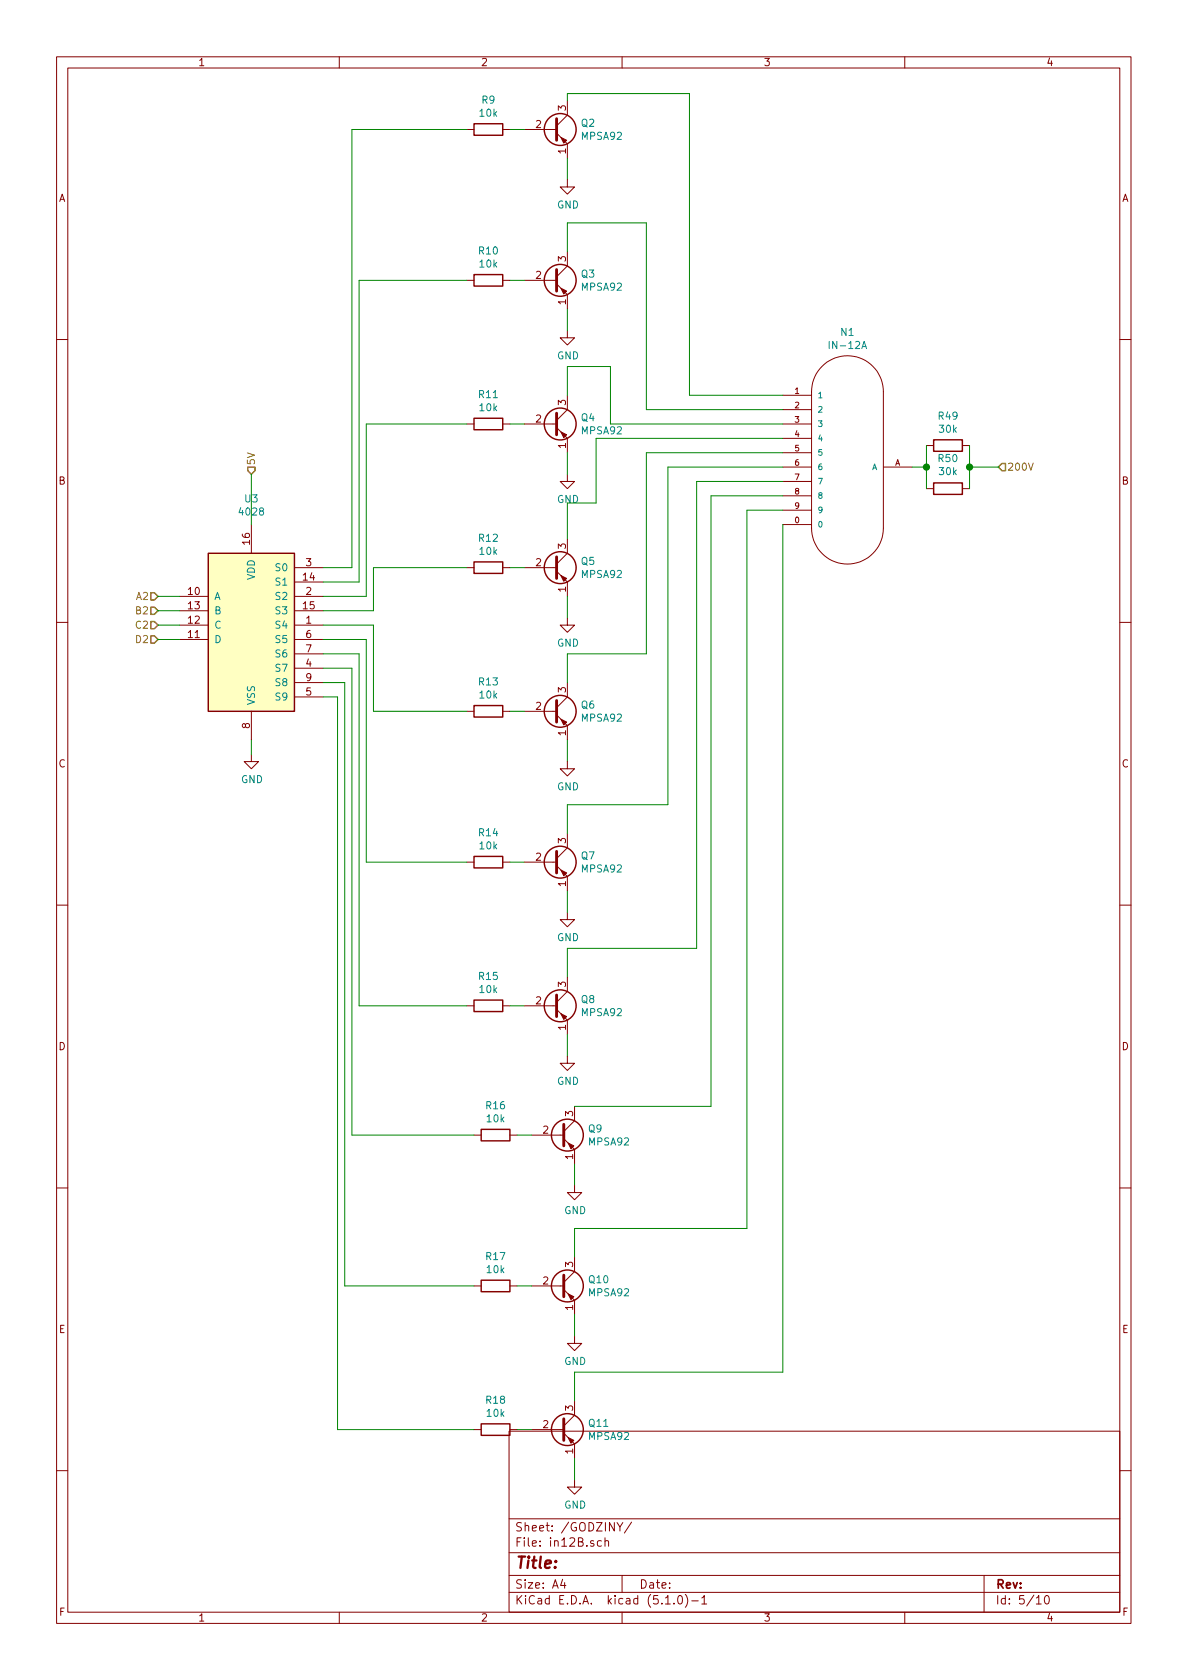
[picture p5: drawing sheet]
EESchema Schematic File Version 4
LIBS:ni12_zegar-cache
EELAYER 29 0
EELAYER END
$Descr A4 8268 11693 portrait
encoding utf-8
Sheet 5 10
Title ""
Date ""
Rev ""
Comp ""
Comment1 ""
Comment2 ""
Comment3 ""
Comment4 ""
$EndDescr
$Comp
L Transistor_BJT:MPSA92 Q?
U 1 1
P 3850 6000
AR Path="/5CB10040/5CC3D203" Ref="Q?"  Part="1" 
AR Path="/5CBC3935/5CC3D203" Ref="Q7"  Part="1" 
AR Path="/5CBC3C3E/5CC3D203" Ref="Q?"  Part="1" 
AR Path="/5CBC3F24/5CC3D203" Ref="Q?"  Part="1" 
F 0 "Q7" H 4041 6046 50  0000 L CNN
F 1 "MPSA92" H 4041 5955 50  0000 L CNN
F 2 "Package_TO_SOT_SMD:SOT-23_Handsoldering" H 4050 5925 50  0001 L CIN
F 3 "http://www.onsemi.com/pub_link/Collateral/MPSA92-D.PDF" H 3850 6000 50  0001 L CNN
	1    3850 6000
	1    0    0    -1  
$EndComp
$Comp
L Device:R R?
U 1 1
P 3400 6000
AR Path="/5CB10040/5CC3D206" Ref="R?"  Part="1" 
AR Path="/5CBC3935/5CC3D206" Ref="R14"  Part="1" 
AR Path="/5CBC3C3E/5CC3D206" Ref="R?"  Part="1" 
AR Path="/5CBC3F24/5CC3D206" Ref="R?"  Part="1" 
F 0 "R14" V 3193 6000 50  0000 C CNN
F 1 "10k" V 3284 6000 50  0000 C CNN
F 2 "Resistor_SMD:R_0805_2012Metric_Pad1.15x1.40mm_HandSolder" V 3330 6000 50  0001 C CNN
F 3 "~" H 3400 6000 50  0001 C CNN
	1    3400 6000
	0    1    1    0   
$EndComp
Wire Wire Line
	3550 6000 3650 6000
$Comp
L power:GND #PWR?
U 1 1
P 3950 6350
AR Path="/5CB10040/5CC3D209" Ref="#PWR?"  Part="1" 
AR Path="/5CBC3935/5CC3D209" Ref="#PWR027"  Part="1" 
AR Path="/5CBC3C3E/5CC3D209" Ref="#PWR?"  Part="1" 
AR Path="/5CBC3F24/5CC3D209" Ref="#PWR?"  Part="1" 
F 0 "#PWR027" H 3950 6100 50  0001 C CNN
F 1 "GND" H 3955 6177 50  0000 C CNN
F 2 "" H 3950 6350 50  0001 C CNN
F 3 "" H 3950 6350 50  0001 C CNN
	1    3950 6350
	1    0    0    -1  
$EndComp
Wire Wire Line
	3950 6350 3950 6200
$Comp
L 4xxx:4028 U?
U 1 1
P 1750 4350
AR Path="/5CB10040/5CB15D72" Ref="U?"  Part="1" 
AR Path="/5CBC3935/5CB15D72" Ref="U3"  Part="1" 
AR Path="/5CBC3C3E/5CB15D72" Ref="U?"  Part="1" 
AR Path="/5CBC3F24/5CB15D72" Ref="U?"  Part="1" 
F 0 "U3" H 1750 5231 50  0000 C CNN
F 1 "4028" H 1750 5140 50  0000 C CNN
F 2 "Package_SO:SOIC-16_3.9x9.9mm_P1.27mm" H 1750 4350 50  0001 C CNN
F 3 "http://www.intersil.com/content/dam/Intersil/documents/cd40/cd4028bms.pdf" H 1750 4350 50  0001 C CNN
	1    1750 4350
	1    0    0    -1  
$EndComp
$Comp
L power:GND #PWR?
U 1 1
P 1750 5250
AR Path="/5CB10040/5CB16624" Ref="#PWR?"  Part="1" 
AR Path="/5CBC3935/5CB16624" Ref="#PWR021"  Part="1" 
AR Path="/5CBC3C3E/5CB16624" Ref="#PWR?"  Part="1" 
AR Path="/5CBC3F24/5CB16624" Ref="#PWR?"  Part="1" 
F 0 "#PWR021" H 1750 5000 50  0001 C CNN
F 1 "GND" H 1755 5077 50  0000 C CNN
F 2 "" H 1750 5250 50  0001 C CNN
F 3 "" H 1750 5250 50  0001 C CNN
	1    1750 5250
	1    0    0    -1  
$EndComp
Wire Wire Line
	1750 5250 1750 5150
Wire Wire Line
	3950 5800 3950 5600
$Comp
L Transistor_BJT:MPSA92 Q?
U 1 1
P 3850 4950
AR Path="/5CB10040/5CC3D210" Ref="Q?"  Part="1" 
AR Path="/5CBC3935/5CC3D210" Ref="Q6"  Part="1" 
AR Path="/5CBC3C3E/5CC3D210" Ref="Q?"  Part="1" 
AR Path="/5CBC3F24/5CC3D210" Ref="Q?"  Part="1" 
F 0 "Q6" H 4041 4996 50  0000 L CNN
F 1 "MPSA92" H 4041 4905 50  0000 L CNN
F 2 "Package_TO_SOT_SMD:SOT-23_Handsoldering" H 4050 4875 50  0001 L CIN
F 3 "http://www.onsemi.com/pub_link/Collateral/MPSA92-D.PDF" H 3850 4950 50  0001 L CNN
	1    3850 4950
	1    0    0    -1  
$EndComp
$Comp
L Device:R R?
U 1 1
P 3400 4950
AR Path="/5CB10040/5CC3D214" Ref="R?"  Part="1" 
AR Path="/5CBC3935/5CC3D214" Ref="R13"  Part="1" 
AR Path="/5CBC3C3E/5CC3D214" Ref="R?"  Part="1" 
AR Path="/5CBC3F24/5CC3D214" Ref="R?"  Part="1" 
F 0 "R13" V 3193 4950 50  0000 C CNN
F 1 "10k" V 3284 4950 50  0000 C CNN
F 2 "Resistor_SMD:R_0805_2012Metric_Pad1.15x1.40mm_HandSolder" V 3330 4950 50  0001 C CNN
F 3 "~" H 3400 4950 50  0001 C CNN
	1    3400 4950
	0    1    1    0   
$EndComp
Wire Wire Line
	3550 4950 3650 4950
Wire Wire Line
	3950 4750 3950 4550
$Comp
L Transistor_BJT:MPSA92 Q?
U 1 1
P 3850 3950
AR Path="/5CB10040/5CB1968A" Ref="Q?"  Part="1" 
AR Path="/5CBC3935/5CB1968A" Ref="Q5"  Part="1" 
AR Path="/5CBC3C3E/5CB1968A" Ref="Q?"  Part="1" 
AR Path="/5CBC3F24/5CB1968A" Ref="Q?"  Part="1" 
F 0 "Q5" H 4041 3996 50  0000 L CNN
F 1 "MPSA92" H 4041 3905 50  0000 L CNN
F 2 "Package_TO_SOT_SMD:SOT-23_Handsoldering" H 4050 3875 50  0001 L CIN
F 3 "http://www.onsemi.com/pub_link/Collateral/MPSA92-D.PDF" H 3850 3950 50  0001 L CNN
	1    3850 3950
	1    0    0    -1  
$EndComp
$Comp
L Device:R R?
U 1 1
P 3400 3950
AR Path="/5CB10040/5CB19690" Ref="R?"  Part="1" 
AR Path="/5CBC3935/5CB19690" Ref="R12"  Part="1" 
AR Path="/5CBC3C3E/5CB19690" Ref="R?"  Part="1" 
AR Path="/5CBC3F24/5CB19690" Ref="R?"  Part="1" 
F 0 "R12" V 3193 3950 50  0000 C CNN
F 1 "10k" V 3284 3950 50  0000 C CNN
F 2 "Resistor_SMD:R_0805_2012Metric_Pad1.15x1.40mm_HandSolder" V 3330 3950 50  0001 C CNN
F 3 "~" H 3400 3950 50  0001 C CNN
	1    3400 3950
	0    1    1    0   
$EndComp
Wire Wire Line
	3550 3950 3650 3950
$Comp
L power:GND #PWR?
U 1 1
P 3950 4300
AR Path="/5CB10040/5CC3D221" Ref="#PWR?"  Part="1" 
AR Path="/5CBC3935/5CC3D221" Ref="#PWR025"  Part="1" 
AR Path="/5CBC3C3E/5CC3D221" Ref="#PWR?"  Part="1" 
AR Path="/5CBC3F24/5CC3D221" Ref="#PWR?"  Part="1" 
F 0 "#PWR025" H 3950 4050 50  0001 C CNN
F 1 "GND" H 3955 4127 50  0000 C CNN
F 2 "" H 3950 4300 50  0001 C CNN
F 3 "" H 3950 4300 50  0001 C CNN
	1    3950 4300
	1    0    0    -1  
$EndComp
Wire Wire Line
	3950 4300 3950 4150
$Comp
L Transistor_BJT:MPSA92 Q?
U 1 1
P 3850 7000
AR Path="/5CB10040/5CB1A4D8" Ref="Q?"  Part="1" 
AR Path="/5CBC3935/5CB1A4D8" Ref="Q8"  Part="1" 
AR Path="/5CBC3C3E/5CB1A4D8" Ref="Q?"  Part="1" 
AR Path="/5CBC3F24/5CB1A4D8" Ref="Q?"  Part="1" 
F 0 "Q8" H 4041 7046 50  0000 L CNN
F 1 "MPSA92" H 4041 6955 50  0000 L CNN
F 2 "Package_TO_SOT_SMD:SOT-23_Handsoldering" H 4050 6925 50  0001 L CIN
F 3 "http://www.onsemi.com/pub_link/Collateral/MPSA92-D.PDF" H 3850 7000 50  0001 L CNN
	1    3850 7000
	1    0    0    -1  
$EndComp
$Comp
L Device:R R?
U 1 1
P 3400 7000
AR Path="/5CB10040/5CB1A4DE" Ref="R?"  Part="1" 
AR Path="/5CBC3935/5CB1A4DE" Ref="R15"  Part="1" 
AR Path="/5CBC3C3E/5CB1A4DE" Ref="R?"  Part="1" 
AR Path="/5CBC3F24/5CB1A4DE" Ref="R?"  Part="1" 
F 0 "R15" V 3193 7000 50  0000 C CNN
F 1 "10k" V 3284 7000 50  0000 C CNN
F 2 "Resistor_SMD:R_0805_2012Metric_Pad1.15x1.40mm_HandSolder" V 3330 7000 50  0001 C CNN
F 3 "~" H 3400 7000 50  0001 C CNN
	1    3400 7000
	0    1    1    0   
$EndComp
Wire Wire Line
	3550 7000 3650 7000
$Comp
L power:GND #PWR?
U 1 1
P 3950 7350
AR Path="/5CB10040/5CB1A4E5" Ref="#PWR?"  Part="1" 
AR Path="/5CBC3935/5CB1A4E5" Ref="#PWR028"  Part="1" 
AR Path="/5CBC3C3E/5CB1A4E5" Ref="#PWR?"  Part="1" 
AR Path="/5CBC3F24/5CB1A4E5" Ref="#PWR?"  Part="1" 
F 0 "#PWR028" H 3950 7100 50  0001 C CNN
F 1 "GND" H 3955 7177 50  0000 C CNN
F 2 "" H 3950 7350 50  0001 C CNN
F 3 "" H 3950 7350 50  0001 C CNN
	1    3950 7350
	1    0    0    -1  
$EndComp
Wire Wire Line
	3950 7350 3950 7200
Wire Wire Line
	3950 6800 3950 6600
Wire Wire Line
	3950 5300 3950 5150
$Comp
L power:GND #PWR?
U 1 1
P 3950 5300
AR Path="/5CB10040/5CC3D217" Ref="#PWR?"  Part="1" 
AR Path="/5CBC3935/5CC3D217" Ref="#PWR026"  Part="1" 
AR Path="/5CBC3C3E/5CC3D217" Ref="#PWR?"  Part="1" 
AR Path="/5CBC3F24/5CC3D217" Ref="#PWR?"  Part="1" 
F 0 "#PWR026" H 3950 5050 50  0001 C CNN
F 1 "GND" H 3955 5127 50  0000 C CNN
F 2 "" H 3950 5300 50  0001 C CNN
F 3 "" H 3950 5300 50  0001 C CNN
	1    3950 5300
	1    0    0    -1  
$EndComp
Wire Wire Line
	3250 4950 2600 4950
Wire Wire Line
	2600 4950 2600 4350
Wire Wire Line
	2550 4450 2550 6000
Wire Wire Line
	2550 6000 3250 6000
Wire Wire Line
	2500 4550 2500 7000
Wire Wire Line
	2500 7000 3250 7000
Wire Wire Line
	2600 4250 2600 3950
Wire Wire Line
	2600 3950 3250 3950
$Comp
L Transistor_BJT:MPSA92 Q?
U 1 1
P 3850 1950
AR Path="/5CB10040/5CC3D22C" Ref="Q?"  Part="1" 
AR Path="/5CBC3935/5CC3D22C" Ref="Q3"  Part="1" 
AR Path="/5CBC3C3E/5CC3D22C" Ref="Q?"  Part="1" 
AR Path="/5CBC3F24/5CC3D22C" Ref="Q?"  Part="1" 
F 0 "Q3" H 4041 1996 50  0000 L CNN
F 1 "MPSA92" H 4041 1905 50  0000 L CNN
F 2 "Package_TO_SOT_SMD:SOT-23_Handsoldering" H 4050 1875 50  0001 L CIN
F 3 "http://www.onsemi.com/pub_link/Collateral/MPSA92-D.PDF" H 3850 1950 50  0001 L CNN
	1    3850 1950
	1    0    0    -1  
$EndComp
$Comp
L Device:R R?
U 1 1
P 3400 1950
AR Path="/5CB10040/5CB2D7FE" Ref="R?"  Part="1" 
AR Path="/5CBC3935/5CB2D7FE" Ref="R10"  Part="1" 
AR Path="/5CBC3C3E/5CB2D7FE" Ref="R?"  Part="1" 
AR Path="/5CBC3F24/5CB2D7FE" Ref="R?"  Part="1" 
F 0 "R10" V 3193 1950 50  0000 C CNN
F 1 "10k" V 3284 1950 50  0000 C CNN
F 2 "Resistor_SMD:R_0805_2012Metric_Pad1.15x1.40mm_HandSolder" V 3330 1950 50  0001 C CNN
F 3 "~" H 3400 1950 50  0001 C CNN
	1    3400 1950
	0    1    1    0   
$EndComp
Wire Wire Line
	3550 1950 3650 1950
$Comp
L power:GND #PWR?
U 1 1
P 3950 2300
AR Path="/5CB10040/5CC3D232" Ref="#PWR?"  Part="1" 
AR Path="/5CBC3935/5CC3D232" Ref="#PWR023"  Part="1" 
AR Path="/5CBC3C3E/5CC3D232" Ref="#PWR?"  Part="1" 
AR Path="/5CBC3F24/5CC3D232" Ref="#PWR?"  Part="1" 
F 0 "#PWR023" H 3950 2050 50  0001 C CNN
F 1 "GND" H 3955 2127 50  0000 C CNN
F 2 "" H 3950 2300 50  0001 C CNN
F 3 "" H 3950 2300 50  0001 C CNN
	1    3950 2300
	1    0    0    -1  
$EndComp
Wire Wire Line
	3950 2300 3950 2150
Wire Wire Line
	3950 1750 3950 1550
$Comp
L Transistor_BJT:MPSA92 Q?
U 1 1
P 3850 900
AR Path="/5CB10040/5CC3D236" Ref="Q?"  Part="1" 
AR Path="/5CBC3935/5CC3D236" Ref="Q2"  Part="1" 
AR Path="/5CBC3C3E/5CC3D236" Ref="Q?"  Part="1" 
AR Path="/5CBC3F24/5CC3D236" Ref="Q?"  Part="1" 
F 0 "Q2" H 4041 946 50  0000 L CNN
F 1 "MPSA92" H 4041 855 50  0000 L CNN
F 2 "Package_TO_SOT_SMD:SOT-23_Handsoldering" H 4050 825 50  0001 L CIN
F 3 "http://www.onsemi.com/pub_link/Collateral/MPSA92-D.PDF" H 3850 900 50  0001 L CNN
	1    3850 900 
	1    0    0    -1  
$EndComp
$Comp
L Device:R R?
U 1 1
P 3400 900
AR Path="/5CB10040/5CC3D237" Ref="R?"  Part="1" 
AR Path="/5CBC3935/5CC3D237" Ref="R9"  Part="1" 
AR Path="/5CBC3C3E/5CC3D237" Ref="R?"  Part="1" 
AR Path="/5CBC3F24/5CC3D237" Ref="R?"  Part="1" 
F 0 "R9" V 3193 900 50  0000 C CNN
F 1 "10k" V 3284 900 50  0000 C CNN
F 2 "Resistor_SMD:R_0805_2012Metric_Pad1.15x1.40mm_HandSolder" V 3330 900 50  0001 C CNN
F 3 "~" H 3400 900 50  0001 C CNN
	1    3400 900 
	0    1    1    0   
$EndComp
Wire Wire Line
	3550 900  3650 900 
Wire Wire Line
	3950 700  3950 650 
$Comp
L Transistor_BJT:MPSA92 Q?
U 1 1
P 3850 2950
AR Path="/5CB10040/5CB2D830" Ref="Q?"  Part="1" 
AR Path="/5CBC3935/5CB2D830" Ref="Q4"  Part="1" 
AR Path="/5CBC3C3E/5CB2D830" Ref="Q?"  Part="1" 
AR Path="/5CBC3F24/5CB2D830" Ref="Q?"  Part="1" 
F 0 "Q4" H 4041 2996 50  0000 L CNN
F 1 "MPSA92" H 4041 2905 50  0000 L CNN
F 2 "Package_TO_SOT_SMD:SOT-23_Handsoldering" H 4050 2875 50  0001 L CIN
F 3 "http://www.onsemi.com/pub_link/Collateral/MPSA92-D.PDF" H 3850 2950 50  0001 L CNN
	1    3850 2950
	1    0    0    -1  
$EndComp
$Comp
L Device:R R?
U 1 1
P 3400 2950
AR Path="/5CB10040/5CC3D23F" Ref="R?"  Part="1" 
AR Path="/5CBC3935/5CC3D23F" Ref="R11"  Part="1" 
AR Path="/5CBC3C3E/5CC3D23F" Ref="R?"  Part="1" 
AR Path="/5CBC3F24/5CC3D23F" Ref="R?"  Part="1" 
F 0 "R11" V 3193 2950 50  0000 C CNN
F 1 "10k" V 3284 2950 50  0000 C CNN
F 2 "Resistor_SMD:R_0805_2012Metric_Pad1.15x1.40mm_HandSolder" V 3330 2950 50  0001 C CNN
F 3 "~" H 3400 2950 50  0001 C CNN
	1    3400 2950
	0    1    1    0   
$EndComp
Wire Wire Line
	3550 2950 3650 2950
$Comp
L power:GND #PWR?
U 1 1
P 3950 3300
AR Path="/5CB10040/5CC3D242" Ref="#PWR?"  Part="1" 
AR Path="/5CBC3935/5CC3D242" Ref="#PWR024"  Part="1" 
AR Path="/5CBC3C3E/5CC3D242" Ref="#PWR?"  Part="1" 
AR Path="/5CBC3F24/5CC3D242" Ref="#PWR?"  Part="1" 
F 0 "#PWR024" H 3950 3050 50  0001 C CNN
F 1 "GND" H 3955 3127 50  0000 C CNN
F 2 "" H 3950 3300 50  0001 C CNN
F 3 "" H 3950 3300 50  0001 C CNN
	1    3950 3300
	1    0    0    -1  
$EndComp
Wire Wire Line
	3950 3300 3950 3150
Wire Wire Line
	3950 2750 3950 2550
Wire Wire Line
	3950 1250 3950 1100
$Comp
L power:GND #PWR?
U 1 1
P 3950 1250
AR Path="/5CB10040/5CC3D244" Ref="#PWR?"  Part="1" 
AR Path="/5CBC3935/5CC3D244" Ref="#PWR022"  Part="1" 
AR Path="/5CBC3C3E/5CC3D244" Ref="#PWR?"  Part="1" 
AR Path="/5CBC3F24/5CC3D244" Ref="#PWR?"  Part="1" 
F 0 "#PWR022" H 3950 1000 50  0001 C CNN
F 1 "GND" H 3955 1077 50  0000 C CNN
F 2 "" H 3950 1250 50  0001 C CNN
F 3 "" H 3950 1250 50  0001 C CNN
	1    3950 1250
	1    0    0    -1  
$EndComp
Wire Wire Line
	2550 4150 2550 2950
Wire Wire Line
	2550 2950 3250 2950
Wire Wire Line
	2500 1950 3250 1950
Wire Wire Line
	2500 1950 2500 4050
Wire Wire Line
	2450 3950 2450 900 
Wire Wire Line
	2450 900  3250 900 
$Comp
L Transistor_BJT:MPSA92 Q?
U 1 1
P 3900 8950
AR Path="/5CB10040/5CC3D248" Ref="Q?"  Part="1" 
AR Path="/5CBC3935/5CC3D248" Ref="Q10"  Part="1" 
AR Path="/5CBC3C3E/5CC3D248" Ref="Q?"  Part="1" 
AR Path="/5CBC3F24/5CC3D248" Ref="Q?"  Part="1" 
F 0 "Q10" H 4091 8996 50  0000 L CNN
F 1 "MPSA92" H 4091 8905 50  0000 L CNN
F 2 "Package_TO_SOT_SMD:SOT-23_Handsoldering" H 4100 8875 50  0001 L CIN
F 3 "http://www.onsemi.com/pub_link/Collateral/MPSA92-D.PDF" H 3900 8950 50  0001 L CNN
	1    3900 8950
	1    0    0    -1  
$EndComp
$Comp
L Device:R R?
U 1 1
P 3450 8950
AR Path="/5CB10040/5CC3D249" Ref="R?"  Part="1" 
AR Path="/5CBC3935/5CC3D249" Ref="R17"  Part="1" 
AR Path="/5CBC3C3E/5CC3D249" Ref="R?"  Part="1" 
AR Path="/5CBC3F24/5CC3D249" Ref="R?"  Part="1" 
F 0 "R17" V 3243 8950 50  0000 C CNN
F 1 "10k" V 3334 8950 50  0000 C CNN
F 2 "Resistor_SMD:R_0805_2012Metric_Pad1.15x1.40mm_HandSolder" V 3380 8950 50  0001 C CNN
F 3 "~" H 3450 8950 50  0001 C CNN
	1    3450 8950
	0    1    1    0   
$EndComp
Wire Wire Line
	3600 8950 3700 8950
$Comp
L power:GND #PWR?
U 1 1
P 4000 9300
AR Path="/5CB10040/5CC3D24D" Ref="#PWR?"  Part="1" 
AR Path="/5CBC3935/5CC3D24D" Ref="#PWR030"  Part="1" 
AR Path="/5CBC3C3E/5CC3D24D" Ref="#PWR?"  Part="1" 
AR Path="/5CBC3F24/5CC3D24D" Ref="#PWR?"  Part="1" 
F 0 "#PWR030" H 4000 9050 50  0001 C CNN
F 1 "GND" H 4005 9127 50  0000 C CNN
F 2 "" H 4000 9300 50  0001 C CNN
F 3 "" H 4000 9300 50  0001 C CNN
	1    4000 9300
	1    0    0    -1  
$EndComp
Wire Wire Line
	4000 9300 4000 9150
Wire Wire Line
	4000 8750 4000 8550
$Comp
L Transistor_BJT:MPSA92 Q?
U 1 1
P 3900 7900
AR Path="/5CB10040/5CC3D251" Ref="Q?"  Part="1" 
AR Path="/5CBC3935/5CC3D251" Ref="Q9"  Part="1" 
AR Path="/5CBC3C3E/5CC3D251" Ref="Q?"  Part="1" 
AR Path="/5CBC3F24/5CC3D251" Ref="Q?"  Part="1" 
F 0 "Q9" H 4091 7946 50  0000 L CNN
F 1 "MPSA92" H 4091 7855 50  0000 L CNN
F 2 "Package_TO_SOT_SMD:SOT-23_Handsoldering" H 4100 7825 50  0001 L CIN
F 3 "http://www.onsemi.com/pub_link/Collateral/MPSA92-D.PDF" H 3900 7900 50  0001 L CNN
	1    3900 7900
	1    0    0    -1  
$EndComp
$Comp
L Device:R R?
U 1 1
P 3450 7900
AR Path="/5CB10040/5CC3D253" Ref="R?"  Part="1" 
AR Path="/5CBC3935/5CC3D253" Ref="R16"  Part="1" 
AR Path="/5CBC3C3E/5CC3D253" Ref="R?"  Part="1" 
AR Path="/5CBC3F24/5CC3D253" Ref="R?"  Part="1" 
F 0 "R16" V 3243 7900 50  0000 C CNN
F 1 "10k" V 3334 7900 50  0000 C CNN
F 2 "Resistor_SMD:R_0805_2012Metric_Pad1.15x1.40mm_HandSolder" V 3380 7900 50  0001 C CNN
F 3 "~" H 3450 7900 50  0001 C CNN
	1    3450 7900
	0    1    1    0   
$EndComp
Wire Wire Line
	3600 7900 3700 7900
$Comp
L Transistor_BJT:MPSA92 Q?
U 1 1
P 3900 9950
AR Path="/5CB10040/5CC3D257" Ref="Q?"  Part="1" 
AR Path="/5CBC3935/5CC3D257" Ref="Q11"  Part="1" 
AR Path="/5CBC3C3E/5CC3D257" Ref="Q?"  Part="1" 
AR Path="/5CBC3F24/5CC3D257" Ref="Q?"  Part="1" 
F 0 "Q11" H 4091 9996 50  0000 L CNN
F 1 "MPSA92" H 4091 9905 50  0000 L CNN
F 2 "Package_TO_SOT_SMD:SOT-23_Handsoldering" H 4100 9875 50  0001 L CIN
F 3 "http://www.onsemi.com/pub_link/Collateral/MPSA92-D.PDF" H 3900 9950 50  0001 L CNN
	1    3900 9950
	1    0    0    -1  
$EndComp
$Comp
L Device:R R?
U 1 1
P 3450 9950
AR Path="/5CB10040/5CB35FC7" Ref="R?"  Part="1" 
AR Path="/5CBC3935/5CB35FC7" Ref="R18"  Part="1" 
AR Path="/5CBC3C3E/5CB35FC7" Ref="R?"  Part="1" 
AR Path="/5CBC3F24/5CB35FC7" Ref="R?"  Part="1" 
F 0 "R18" V 3243 9950 50  0000 C CNN
F 1 "10k" V 3334 9950 50  0000 C CNN
F 2 "Resistor_SMD:R_0805_2012Metric_Pad1.15x1.40mm_HandSolder" V 3380 9950 50  0001 C CNN
F 3 "~" H 3450 9950 50  0001 C CNN
	1    3450 9950
	0    1    1    0   
$EndComp
Wire Wire Line
	3600 9950 3700 9950
$Comp
L power:GND #PWR?
U 1 1
P 4000 10300
AR Path="/5CB10040/5CB35FCE" Ref="#PWR?"  Part="1" 
AR Path="/5CBC3935/5CB35FCE" Ref="#PWR031"  Part="1" 
AR Path="/5CBC3C3E/5CB35FCE" Ref="#PWR?"  Part="1" 
AR Path="/5CBC3F24/5CB35FCE" Ref="#PWR?"  Part="1" 
F 0 "#PWR031" H 4000 10050 50  0001 C CNN
F 1 "GND" H 4005 10127 50  0000 C CNN
F 2 "" H 4000 10300 50  0001 C CNN
F 3 "" H 4000 10300 50  0001 C CNN
	1    4000 10300
	1    0    0    -1  
$EndComp
Wire Wire Line
	4000 10300 4000 10150
Wire Wire Line
	4000 9750 4000 9550
Wire Wire Line
	4000 8250 4000 8100
$Comp
L power:GND #PWR?
U 1 1
P 4000 8250
AR Path="/5CB10040/5CC3D25F" Ref="#PWR?"  Part="1" 
AR Path="/5CBC3935/5CC3D25F" Ref="#PWR029"  Part="1" 
AR Path="/5CBC3C3E/5CC3D25F" Ref="#PWR?"  Part="1" 
AR Path="/5CBC3F24/5CC3D25F" Ref="#PWR?"  Part="1" 
F 0 "#PWR029" H 4000 8000 50  0001 C CNN
F 1 "GND" H 4005 8077 50  0000 C CNN
F 2 "" H 4000 8250 50  0001 C CNN
F 3 "" H 4000 8250 50  0001 C CNN
	1    4000 8250
	1    0    0    -1  
$EndComp
Wire Wire Line
	2250 3950 2450 3950
Wire Wire Line
	2250 4050 2500 4050
Wire Wire Line
	2250 4150 2550 4150
Wire Wire Line
	2250 4250 2600 4250
Wire Wire Line
	2250 4350 2600 4350
Wire Wire Line
	2250 4450 2550 4450
Wire Wire Line
	2250 4550 2500 4550
Wire Wire Line
	2250 4650 2450 4650
Wire Wire Line
	2450 7900 3300 7900
Wire Wire Line
	2450 4650 2450 7900
Wire Wire Line
	2250 4750 2400 4750
Wire Wire Line
	2400 4750 2400 8950
Wire Wire Line
	2400 8950 3300 8950
Wire Wire Line
	2350 9950 2350 4850
Wire Wire Line
	2350 4850 2250 4850
Wire Wire Line
	2350 9950 3300 9950
Text HLabel 1750 3300 1    50   Input ~ 0
5V
Wire Wire Line
	1750 3300 1750 3650
Text HLabel 1100 4150 0    50   Input ~ 0
A2
Text HLabel 1100 4250 0    50   Input ~ 0
B2
Text HLabel 1100 4350 0    50   Input ~ 0
C2
Text HLabel 1100 4450 0    50   Input ~ 0
D2
Wire Wire Line
	1100 4450 1250 4450
Wire Wire Line
	1250 4350 1100 4350
Wire Wire Line
	1100 4250 1250 4250
Wire Wire Line
	1250 4150 1100 4150
Text HLabel 6950 3250 2    50   Input ~ 0
200V
$Comp
L russian-nixies:IN-12A N?
U 1 1
P 5950 3250
AR Path="/5CB10040/5CC3D261" Ref="N?"  Part="1" 
AR Path="/5CBC3935/5CC3D261" Ref="N1"  Part="1" 
AR Path="/5CBC3C3E/5CC3D261" Ref="N?"  Part="1" 
AR Path="/5CBC3F24/5CC3D261" Ref="N?"  Part="1" 
F 0 "N1" H 5900 4190 50  0000 C CNN
F 1 "IN-12A" H 5900 4099 50  0000 C CNN
F 2 "ni12_zegar:russian-nixies-IN-12" H 5950 3400 50  0001 C CNN
F 3 "" H 5950 3250 50  0001 C CNN
	1    5950 3250
	1    0    0    -1  
$EndComp
Wire Wire Line
	4000 9550 5450 9550
Wire Wire Line
	5450 9550 5450 3650
Wire Wire Line
	4000 8550 5200 8550
Wire Wire Line
	5200 8550 5200 3550
Wire Wire Line
	5200 3550 5450 3550
Wire Wire Line
	5450 3450 4950 3450
Wire Wire Line
	4950 3450 4950 7700
Wire Wire Line
	4950 7700 4000 7700
Wire Wire Line
	3950 6600 4850 6600
Wire Wire Line
	4850 6600 4850 3350
Wire Wire Line
	4850 3350 5450 3350
Wire Wire Line
	5450 3250 4650 3250
Wire Wire Line
	4650 3250 4650 5600
Wire Wire Line
	4650 5600 3950 5600
Wire Wire Line
	3950 4550 4500 4550
Wire Wire Line
	4500 4550 4500 3150
Wire Wire Line
	4500 3150 5450 3150
Wire Wire Line
	3950 3500 3950 3750
Wire Wire Line
	5450 3050 4150 3050
Wire Wire Line
	4150 3050 4150 3500
Wire Wire Line
	4150 3500 3950 3500
Wire Wire Line
	3950 2550 4250 2550
Wire Wire Line
	4250 2550 4250 2950
Wire Wire Line
	4250 2950 5450 2950
Wire Wire Line
	5450 2850 4500 2850
Wire Wire Line
	4500 2850 4500 1550
Wire Wire Line
	4500 1550 3950 1550
Wire Wire Line
	3950 650  4800 650 
Wire Wire Line
	4800 650  4800 2750
Wire Wire Line
	4800 2750 5450 2750
Wire Wire Line
	6350 3250 6450 3250
Wire Wire Line
	6950 3250 6750 3250
$Comp
L Device:R R50
U 1 1
P 6600 3400
AR Path="/5CBC3935/5CCD9FA5" Ref="R50"  Part="1" 
AR Path="/5CB10040/5CCD9FA5" Ref="R?"  Part="1" 
F 0 "R50" V 6807 3400 50  0000 C CNN
F 1 "30k" V 6716 3400 50  0000 C CNN
F 2 "Resistor_THT:R_Axial_DIN0411_L9.9mm_D3.6mm_P15.24mm_Horizontal" V 6530 3400 50  0001 C CNN
F 3 "~" H 6600 3400 50  0001 C CNN
	1    6600 3400
	0    -1   -1   0   
$EndComp
$Comp
L Device:R R49
U 1 1
P 6600 3100
AR Path="/5CBC3935/5CCD9FAB" Ref="R49"  Part="1" 
AR Path="/5CB10040/5CCD9FAB" Ref="R?"  Part="1" 
F 0 "R49" V 6393 3100 50  0000 C CNN
F 1 "30k" V 6484 3100 50  0000 C CNN
F 2 "Resistor_THT:R_Axial_DIN0411_L9.9mm_D3.6mm_P15.24mm_Horizontal" V 6530 3100 50  0001 C CNN
F 3 "~" H 6600 3100 50  0001 C CNN
	1    6600 3100
	0    1    1    0   
$EndComp
Wire Wire Line
	6450 3100 6450 3250
Connection ~ 6450 3250
Wire Wire Line
	6450 3250 6450 3400
Wire Wire Line
	6750 3400 6750 3250
Connection ~ 6750 3250
Wire Wire Line
	6750 3250 6750 3100
$EndSCHEMATC
